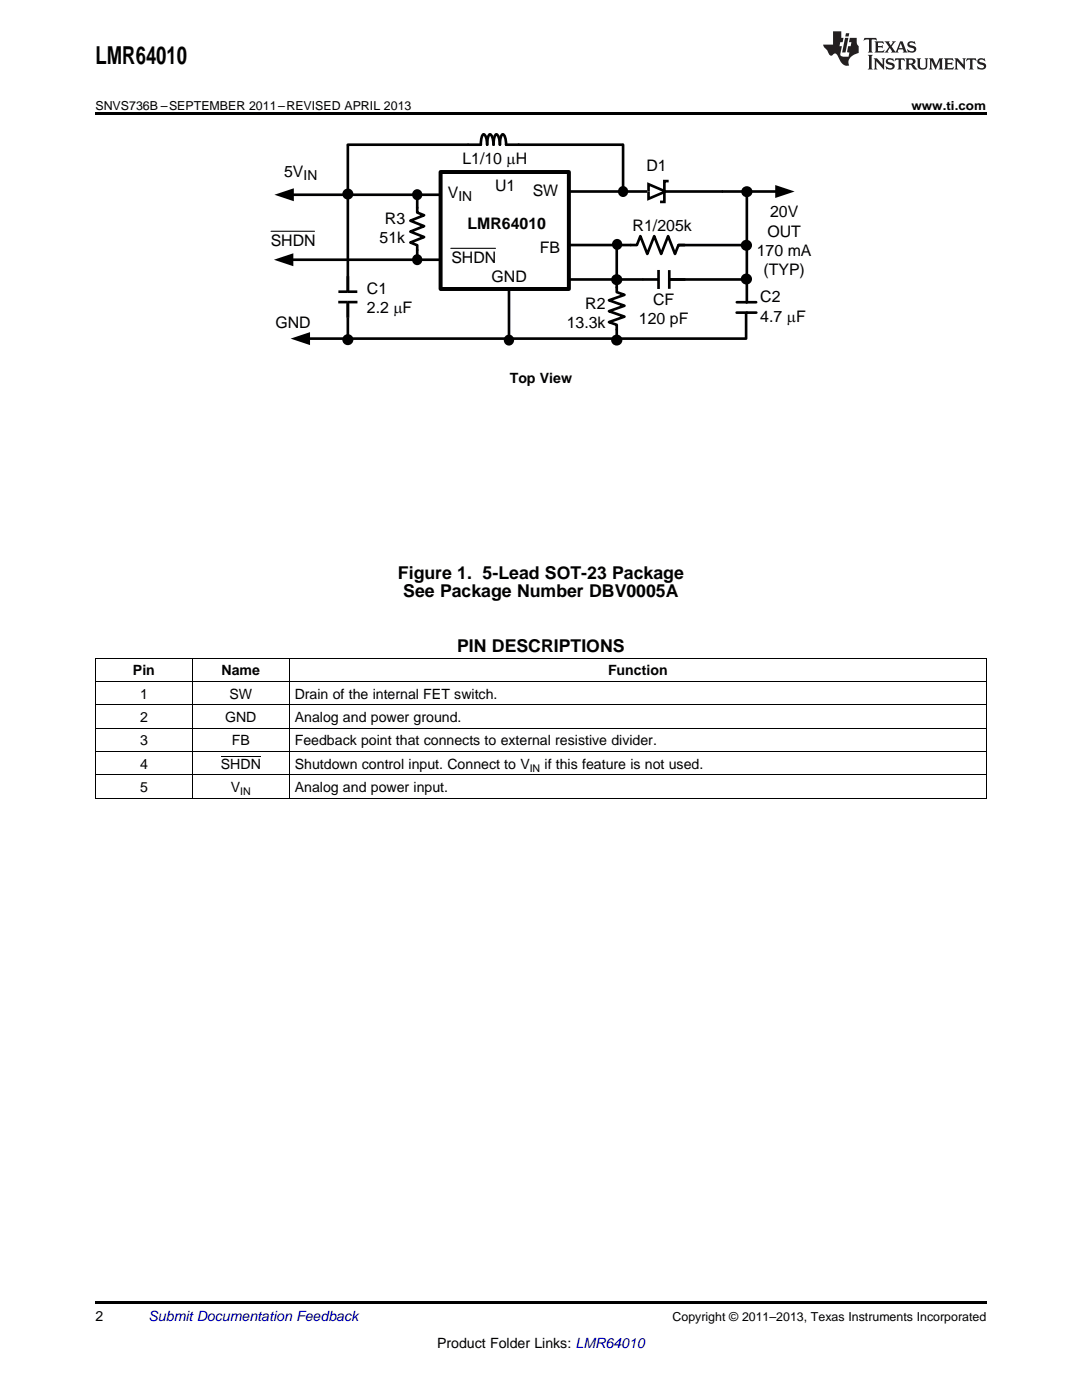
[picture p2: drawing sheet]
<svg xmlns="http://www.w3.org/2000/svg" width="216mm" height="279mm" viewBox="0 0 216 279" stroke-linecap="round" stroke-linejoin="round" font-family="sans-serif">
<path d="M19 22.5h177.8v.5h-177.8zM19 159.3h.2zM57.6 159.3h.1zM196.7 159.3h.1zM19 259.7h177.8v.5h-177.8z" fill="#000"/>
<path d="M19 136h177.8M19 131.4h177.8M19.1 131.4v27.9M38.3 131.4v27.9M57.7 131.4v27.9M196.8 131.4v27.9M19 159.3h177.8M19 154.6h177.8M19 150h177.8M19 145.3h177.8M19 140.7h177.8" fill="none" stroke="#000" stroke-width=".2"/>
<g fill="none" stroke="#000" stroke-width=".53">
<path d="M58.3 38.9h29.3M83.3 38.9v3.5l1.3 .6-2.7 1 2.7 1.1-2.7 1.1 2.7 1.1-2.7 1.1 1.4 .5v2.9M93.4 28.9h-24v29.3M93.4 28.9h2.5l.1-.7a1.6 1.6 0 0 1 .5-1.4 .86 .86 0 0 1 .6 .9l.1 1.2v-.7a1.58 1.58 0 0 1 .6-1.4 1.59 1.59 0 0 1 .6 1.4l.1 .7v-.7a1.58 1.58 0 0 1 .5-1.4 1.59 1.59 0 0 1 .7 1.4v.7l.1-.7a1.58 1.58 0 0 1 .5-1.4 1.49 1.49 0 0 1 .7 1.4v.7h23.3M113.8 38.2h15.3M124.3 28.9v9.3M132.1 38.2h22.9M132.6 38.3v2h-.9M132.6 38.1l-3.2-1.3v2.9l3.2-1.4M132.6 38.1v.2M132.6 38.1l.2 .1-.2 .1M133.4 36.1h-.8v2"/>
<path d="M149 38.3v21.9M58.2 51.8h29.5M67.5 58.2h3.8M101.6 57.9v10M113.8 48.9h13.3l.7-1.8 1.4 3.6 1.3-3.6 1.4 3.6 1.4-3.6 1.4 3.6 .7-1.8h1.2M113.8 55.8h17.4M123.1 49v9.3l1.5 .5-3.1 1.1 3.1 1.1-3.1 1.1 3.1 1.1-3.1 1.1 1.6 .5v3.1M131.4 53.9v3.8M133.5 55.8h15.5M133.5 53.9v3.7M135.4 48.9h13.5M61.5 67.6h87.3"/>
<path d="M67.5 60.3h3.8M69.4 60.3v7.5M147 62.4h3.9M147 60.3h3.9M148.9 62.5v5.1"/>
<circle cx="69.4" cy="38.7" r=".84"/>
<circle cx="83.2" cy="38.8" r=".79"/>
<circle cx="124.3" cy="38.2" r=".79"/>
<circle cx="149" cy="38.3" r=".85"/>
<circle cx="83.2" cy="51.8" r=".79"/>
<circle cx="123.1" cy="55.8" r=".85"/>
<circle cx="123.1" cy="48.8" r=".79"/>
<circle cx="148.9" cy="49" r=".85"/>
<circle cx="148.9" cy="55.7" r=".85"/>
<circle cx="69.4" cy="67.8" r=".84"/>
<circle cx="101.5" cy="67.9" r=".79"/>
<circle cx="123.1" cy="67.9" r=".85"/>
</g>
<path d="M87.9 34.3h25.6v23.4h-25.6z" fill="none" stroke="#000" stroke-width=".79"/>
<path d="M54.1 46.2h8.7M89.9 49.6h9" fill="none" stroke="#000" stroke-width=".21"/>
<g fill="#000">
<path d="M154.7 36.9l3.9 1.3-3.9 1.3zM54.7 51.8l3.8-1.3v2.6zM54.8 38.9l3.8-1.3v2.6zM58 67.6l3.9-1.3v2.6z"/>
<circle cx="69.4" cy="38.7" r=".84"/>
<circle cx="83.2" cy="38.8" r=".79"/>
<circle cx="124.3" cy="38.2" r=".79"/>
<circle cx="149" cy="38.3" r=".85"/>
<circle cx="83.2" cy="51.8" r=".79"/>
<circle cx="123.1" cy="55.8" r=".85"/>
<circle cx="123.1" cy="48.8" r=".79"/>
<circle cx="148.9" cy="49" r=".85"/>
<circle cx="148.9" cy="55.7" r=".85"/>
<circle cx="69.4" cy="67.8" r=".84"/>
<circle cx="101.5" cy="67.9" r=".79"/>
<circle cx="123.1" cy="67.9" r=".85"/>
</g>
<g fill="#231f20">
<path d="M172.5 7.6l-.1 .5 .4-.2h.6v.1v2.1l-.2 .4h.9l-.2-.4v-2.1l.1-.1h.5l.5 .2-.2-.5zM174.5 8.3l.2 .3v1.5l-.2 .4h1.8l.2-.6a1.04 1.04 0 0 1-1.3 .2v-.7h.6l.3 .2v-.6l-.3 .2h-.6v-.6l.8-.1 .4 .3-.2-.5zM176.5 8.3l.9 1.1-.9 1.1h.8l-.2-.2 .4-.7 .5 .7-.2 .2h1.5l-.2-.2 .2-.4h.9l.1 .4-.2 .2h1l-.3-.3-.7-1.9h-.5l-.9 2-.8-1 .9-1h-.8l.1 .3-.4 .5-.3-.6 .1-.2zM179.7 8.6l.4 1h-.7zM181.3 8.4a.63 .63 0 0 0-.2 .7 .63 .63 0 0 0 .6 .4l.6 .2 .1 .2a.75 .75 0 0 1-.7 .4 .75 .75 0 0 1-.6-.5l.1 .7 .1-.1a1.11 1.11 0 0 0 1.5-.6 1.13 1.13 0 0 0-1.2-.8l-.1-.4a1.04 1.04 0 0 1 1.2 .2l-.2-.5-.2 .1-.4-.2zM173.2 10.9l.2 .4v2.2l-.2 .4h1l-.3-.4v-2.2l.3-.4zM174.3 11.6l.3 .4v1.5l-.3 .4h.8l-.2-.4v-1.3l1.5 1.7v-1.9l.2-.4h-.7l.2 .4v.9l-1.1-1.3zM177 11.8a.62 .62 0 0 0-.2 .7 .62 .62 0 0 0 .6 .4l.6 .1 .1 .3a.76 .76 0 0 1-.7 .3 .76 .76 0 0 1-.7-.4l.2 .7 .1-.1a1.11 1.11 0 0 0 1.5-.6 1.13 1.13 0 0 0-1.2-.8l-.1-.4a1.04 1.04 0 0 1 1.2 .2l-.2-.6-.2 .1-.5-.1zM178.7 11.6l-.2 .6a.61 .61 0 0 1 .8-.3v1.6l-.2 .4h.9l-.2-.4v-1.6a.63 .63 0 0 1 .7 .3l-.1-.6zM180.6 11.6l.3 .4v1.5l-.3 .4h1l-.2-.2-.1-.8 .6 .2a.76 .76 0 0 0 1.2 .7l-1-1a.58 .58 0 0 0 .6-.5 .58 .58 0 0 0-.5-.6zM181.4 11.9h.1a.45 .45 0 0 1 .5 .1 .45 .45 0 0 1 .1 .5l-.8 .2zM182.9 11.6l.2 .2a2.17 2.17 0 0 0 .3 1.9 .99 .99 0 0 0 1.6-.6v-1.1l.2-.4h-.7l.2 .2a1.92 1.92 0 0 1-.2 1.8 .6 .6 0 0 1-.9-.5v-1.1l.2-.4zM185.4 11.6l.2 .4v1.5l-.2 .4h.7l-.2-.4v-1.4l.8 1.8 .8-1.8v1.4l-.2 .4h.9l-.2-.4v-1.5l.2-.4h-.8l-.6 1.5-.6-1.5zM188.4 11.6l.2 .4v1.5l-.2 .4h1.8l.1-.6a1.04 1.04 0 0 1-1.2 .1v-.6h.5l.4 .2v-.6l-.4 .2h-.5v-.7h.8l.3 .3-.1-.6zM190.5 11.6l.2 .4v1.5l-.2 .4h.7l-.2-.4v-1.3l1.5 1.7v-1.9l.2-.4h-.7l.2 .4v.9l-1.1-1.3zM192.9 11.6l-.1 .6a.61 .61 0 0 1 .7-.3l.1 1.6-.3 .4h1l-.3-.4 .1-1.6a.63 .63 0 0 1 .7 .3l-.1-.6zM195.2 11.8a.62 .62 0 0 0-.2 .7 .62 .62 0 0 0 .6 .4l.6 .1 .1 .3a.76 .76 0 0 1-.7 .3 .76 .76 0 0 1-.6-.4l.1 .7 .1-.1a1.11 1.11 0 0 0 1.6-.6 1.13 1.13 0 0 0-1.3-.8l-.1-.4a1.04 1.04 0 0 1 1.2 .2l-.1-.6-.2 .1-.5-.1z"/>
<path d="M166.2 6.3v2.6h-1.9v.4l.8 .9a.91 .91 0 0 0 1 .8 .56 .56 0 0 1 .5-.3 .56 .56 0 0 1 .5 .3l.4 .8a1.53 1.53 0 0 0 1.9 1.2 1.54 1.54 0 0 1 1-2.1l.9-.3v-1.4a1.52 1.52 0 0 1-.4-1.6h-1.3l-.2 .8h.5l-.2 .8h-.5l-.1 1v.2l.4 .1-.2 .8a1.93 1.93 0 0 1-1.6-.3l.3-1.8h-.5l.2-.8h.4l.2-.8h-.4v-1.3zM168.6 7.6l-.6 2.9h.7l.6-2.9zM168.8 6.6l-.1 .7h.6l.2-.7z"/>
</g>
<path d="M44.1 150.9h7.9" fill="none" stroke="#000" stroke-width=".2"/>
<text font-size="4.9" x="19" y="12.8">LMR64010</text>
<g font-size="3.5">
<text x="79.4" y="115.5">Figure 1. 5-Lead SOT-23 Package</text>
<text x="80.5" y="119.2">See Package Number DBV0005A</text>
<text x="91.2" y="130.1">PIN DESCRIPTIONS</text>
</g>
<g font-size="3.2">
<text x="56.7" y="35.3">5V</text>
<text x="92.3" y="32.7">L1/10 PH</text>
<text x="129" y="34.1">D1</text>
<text x="89.4" y="39.5">V</text>
<text x="98.8" y="38.2">U1</text>
<text x="106.3" y="39.2">SW</text>
<text x="76.8" y="44.6">R3</text>
<text x="93.3" y="45.7">LMR64010</text>
<text x="126.2" y="46">R1/205k</text>
<text x="153.1" y="47.2">OUT</text>
<text x="153.6" y="43.4">20V</text>
<text x="54" y="49.2">SHDN</text>
<text x="75.8" y="48.4">51k</text>
<text x="90.1" y="52.6">SHDN</text>
<text x="107.7" y="50.5">FB</text>
<text x="151" y="51">170 mA</text>
<text x="73.2" y="58.6">C1</text>
<text x="98.1" y="56.3">GND</text>
<text x="152.3" y="54.8">(TYP)</text>
<text x="55" y="65.4">GND</text>
<text x="73.2" y="62.5">2.2 PF</text>
<text x="113.1" y="65.4">13.3k</text>
<text x="116.8" y="61.6">R2</text>
<text x="127.5" y="64.6">120 pF</text>
<text x="130.3" y="60.8">CF</text>
<text x="151.7" y="60.4">C2</text>
<text x="151.7" y="64.2">4.7 PF</text>
</g>
<g font-size="2.8">
<text x="60.6" y="35.9">IN</text>
<text x="91.5" y="40.1">IN</text>
<text x="101.7" y="76.4">Top View</text>
<text x="26.5" y="134.8">Pin</text>
<text x="44.2" y="134.8">Name</text>
<text x="121.3" y="134.8">Function</text>
<text x="27.9" y="139.5">1</text>
<text x="45.8" y="139.5">SW</text>
<text x="58.8" y="139.5">Drain of the internal FET switch.</text>
<text x="27.9" y="144.1">2</text>
<text x="27.9" y="148.8">3</text>
<text x="44.9" y="144.1">GND</text>
<text x="46.2" y="148.8">FB</text>
<text x="58.8" y="144.1">Analog and power ground.</text>
<text x="58.8" y="148.8">Feedback point that connects to external resistive divider.</text>
<text x="27.9" y="153.4">4</text>
<text x="44.1" y="153.4">SHDN</text>
<text x="58.8" y="153.4">Shutdown control input. Connect to V</text>
<text x="108.7" y="153.4">if this feature is not used.</text>
<text x="27.9" y="158.1">5</text>
<text x="46" y="158.1">V</text>
<text x="58.8" y="158.1">Analog and power input.</text>
<text x="19" y="263.6">2</text>
<text x="87.2" y="269">Product Folder Links: LMR64010</text>
</g>
<text font-size="2.8" fill="#0000c8" x="29.6" y="263.6">Submit Documentation Feedback</text>
<g font-size="2.5">
<text x="19" y="21.9">SNVS736B –SEPTEMBER 2011–REVISED APRIL 2013</text>
<text x="181.9" y="21.9">www.ti.com</text>
<text x="134.2" y="263.6">Copyright © 2011–2013, Texas Instruments Incorporated</text>
</g>
<g font-size="2.1">
<text x="105.7" y="154">IN</text>
<text x="47.9" y="158.6">IN</text>
</g>
</svg>
